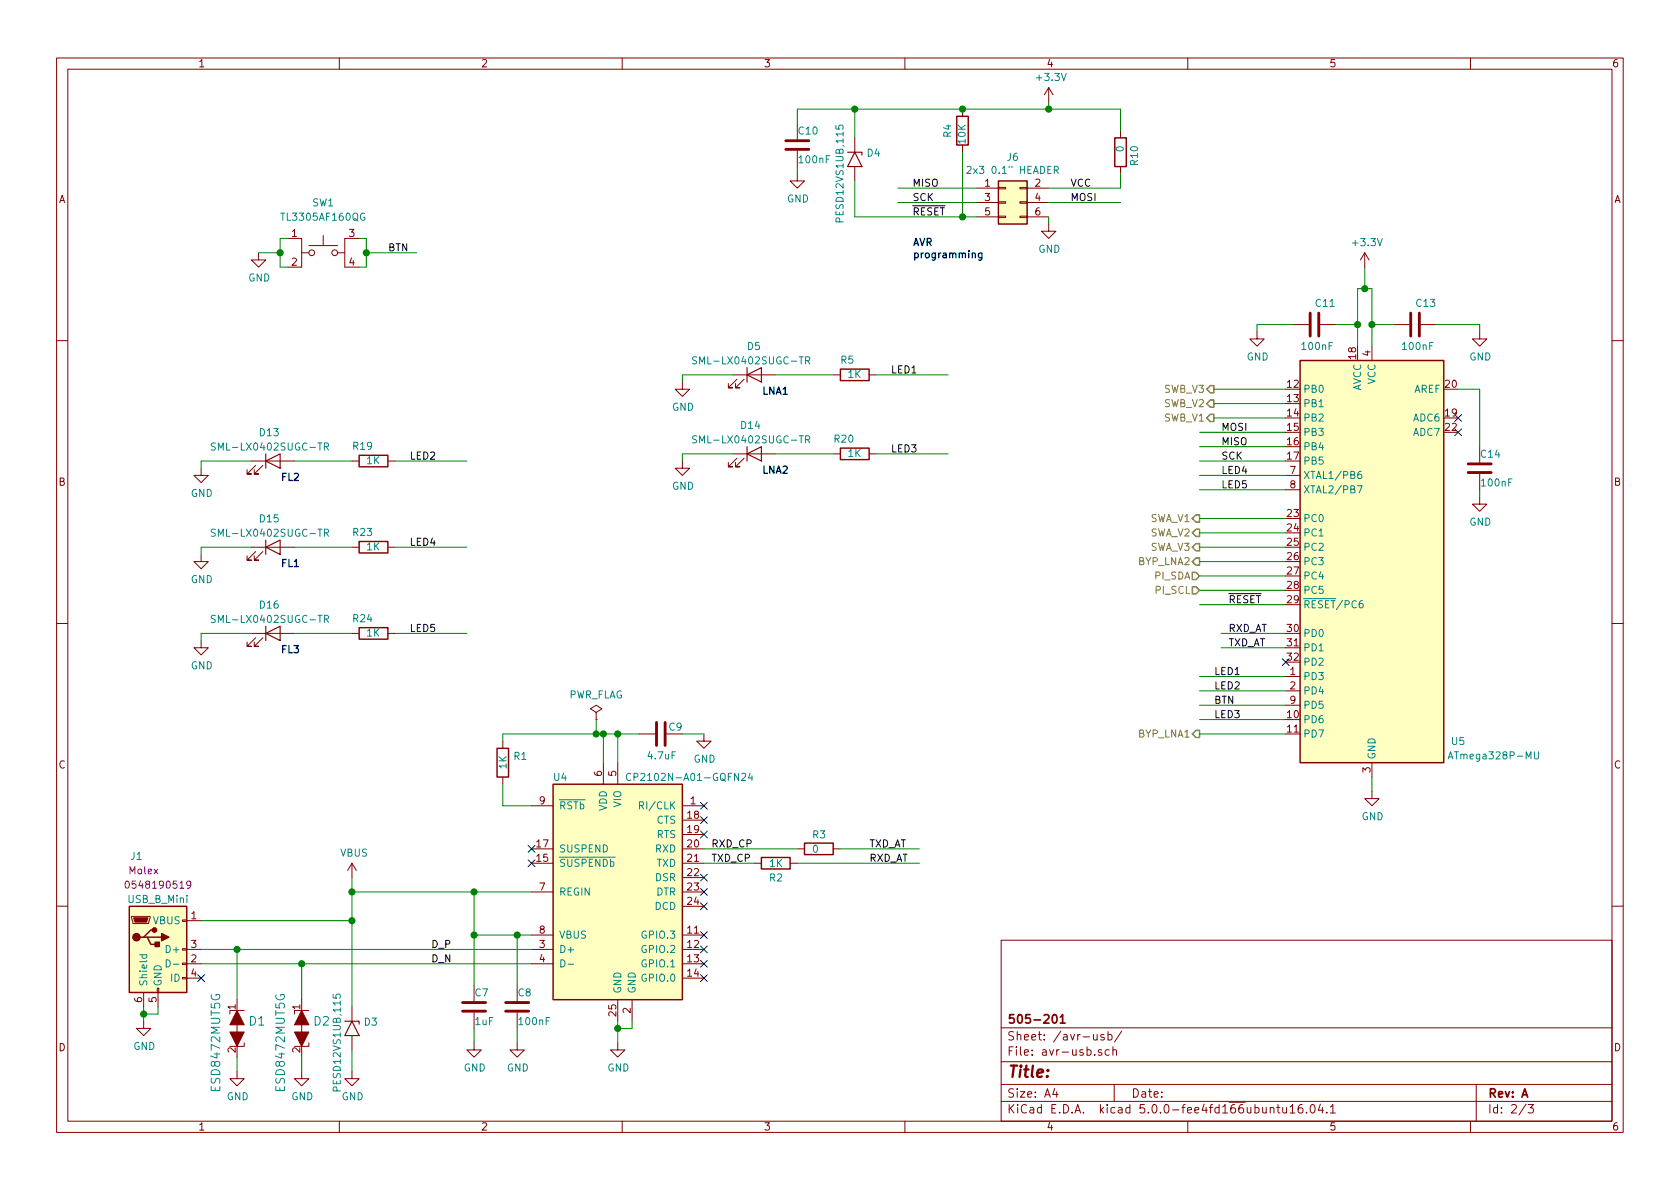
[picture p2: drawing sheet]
EESchema Schematic File Version 4
LIBS:pi-hat-lna-cache
EELAYER 26 0
EELAYER END
$Descr A4 11693 8268
encoding utf-8
Sheet 2 3
Title ""
Date ""
Rev "A"
Comp "505-201"
Comment1 ""
Comment2 ""
Comment3 ""
Comment4 ""
$EndDescr
$Comp
L Interface_USB:CP2102N-A01-GQFN24 U4
U 1 1
P 4300 6200
F 0 "U4" H 3900 7000 50  0000 C CNN
F 1 "CP2102N-A01-GQFN24" H 4800 7000 50  0000 C CNN
F 2 "project_footprints.pretty:QFN-24-1EP_4x4mm_Pitch0.5mm" H 4750 5400 50  0001 L CNN
F 3 "http://www.silabs.com/support%20documents/technicaldocs/cp2102n-datasheet.pdf" H 4350 5150 50  0001 C CNN
F 4 "Silicon Labs" H 4300 6200 50  0001 C CNN "Manufacturer"
F 5 "CP2102N-A01-GQFN24" H 4300 6200 50  0001 C CNN "Part Number"
F 6 "24-VFQFN " H 4300 6200 50  0001 C CNN "Package"
F 7 "IC BRIDGE USB TO UART 24QFN" H 4300 6200 50  0001 C CNN "Description"
	1    4300 6200
	1    0    0    -1  
$EndComp
Text Label 3000 6600 0    50   ~ 0
D_P
Text Label 3000 6700 0    50   ~ 0
D_N
$Comp
L power:GND #PWR025
U 1 1
P 4300 7250
F 0 "#PWR025" H 4300 7000 50  0001 C CNN
F 1 "GND" H 4305 7077 50  0000 C CNN
F 2 "" H 4300 7250 50  0001 C CNN
F 3 "" H 4300 7250 50  0001 C CNN
	1    4300 7250
	1    0    0    -1  
$EndComp
Wire Wire Line
	4300 7100 4300 7150
Wire Wire Line
	4400 7100 4400 7150
Wire Wire Line
	4400 7150 4300 7150
Connection ~ 4300 7150
Wire Wire Line
	4300 7150 4300 7250
NoConn ~ 3700 5900
NoConn ~ 3700 6000
$Comp
L Device:C C7
U 1 1
P 3300 7000
F 0 "C7" H 3300 7100 50  0000 L CNN
F 1 "1uF" H 3300 6900 50  0000 L CNN
F 2 "project_footprints.pretty:C_0402" H 3338 6850 50  0001 C CNN
F 3 "~" H 3300 7000 50  0001 C CNN
F 4 "Murata" H 3300 7000 50  0001 C CNN "Manufacturer"
F 5 "GRM153R60J105ME95D" H 3300 7000 50  0001 C CNN "Part Number"
F 6 "0402" H 3300 7000 50  0001 C CNN "Package"
F 7 "CAP 1UF 6.3V X5R 0402" H 3300 7000 50  0001 C CNN "Description"
F 8 "6.3V or greater" H 3300 7000 50  0001 C CNN "Notes"
F 9 "CL05A105MQ3LNNH" H 3300 7000 50  0001 C CNN "Alternate Part Number"
	1    3300 7000
	1    0    0    -1  
$EndComp
Wire Wire Line
	3300 6200 3300 6500
$Comp
L power:GND #PWR021
U 1 1
P 3300 7250
F 0 "#PWR021" H 3300 7000 50  0001 C CNN
F 1 "GND" H 3305 7077 50  0000 C CNN
F 2 "" H 3300 7250 50  0001 C CNN
F 3 "" H 3300 7250 50  0001 C CNN
	1    3300 7250
	1    0    0    -1  
$EndComp
Wire Wire Line
	3300 6500 3300 6850
Connection ~ 3300 6500
Wire Wire Line
	3300 7150 3300 7250
$Comp
L Device:C C8
U 1 1
P 3600 7000
F 0 "C8" H 3600 7100 50  0000 L CNN
F 1 "100nF" H 3600 6900 50  0000 L CNN
F 2 "project_footprints.pretty:C_0402" H 3638 6850 50  0001 C CNN
F 3 "~" H 3600 7000 50  0001 C CNN
F 4 "CL05A104MP5NNNC" H 3600 7000 50  0001 C CNN "Part Number"
F 5 "0402" H 3600 7000 50  0001 C CNN "Package"
F 6 "CAP CER 0.1UF 10V X5R 0402" H 3600 7000 50  0001 C CNN "Description"
F 7 "6.3V or greater" H 3600 7000 50  0001 C CNN "Notes"
F 8 "GRM022R60J104ME15L" H 3600 7000 50  0001 C CNN "Alternate Part Number"
F 9 "Samsung" H 0   0   50  0001 C CNN "Manufacturer"
	1    3600 7000
	1    0    0    -1  
$EndComp
Wire Wire Line
	3300 6200 3700 6200
Wire Wire Line
	3300 6500 3600 6500
$Comp
L power:GND #PWR024
U 1 1
P 3600 7250
F 0 "#PWR024" H 3600 7000 50  0001 C CNN
F 1 "GND" H 3605 7077 50  0000 C CNN
F 2 "" H 3600 7250 50  0001 C CNN
F 3 "" H 3600 7250 50  0001 C CNN
	1    3600 7250
	1    0    0    -1  
$EndComp
Wire Wire Line
	3600 7150 3600 7250
Wire Wire Line
	3600 6850 3600 6500
Connection ~ 3600 6500
Wire Wire Line
	3600 6500 3700 6500
$Comp
L Device:C C9
U 1 1
P 4600 5100
F 0 "C9" V 4550 5150 50  0000 L CNN
F 1 "4.7uF" V 4750 5000 50  0000 L CNN
F 2 "project_footprints.pretty:C_0402" H 4638 4950 50  0001 C CNN
F 3 "~" H 4600 5100 50  0001 C CNN
F 4 "TDK" H 4600 5100 50  0001 C CNN "Manufacturer"
F 5 "C1005X5R1A475M050BC" H 4600 5100 50  0001 C CNN "Part Number"
F 6 "0402" H 4600 5100 50  0001 C CNN "Package"
F 7 "CAP CER 4.7UF 10V X5R 0402" H 4600 5100 50  0001 C CNN "Description"
F 8 "6.3V or greater" H 4600 5100 50  0001 C CNN "Notes"
F 9 "0402ZD475MAT2A" H 4600 5100 50  0001 C CNN "Alternate Part Number"
	1    4600 5100
	0    1    1    0   
$EndComp
$Comp
L power:GND #PWR026
U 1 1
P 4900 5100
F 0 "#PWR026" H 4900 4850 50  0001 C CNN
F 1 "GND" H 4905 4927 50  0000 C CNN
F 2 "" H 4900 5100 50  0001 C CNN
F 3 "" H 4900 5100 50  0001 C CNN
	1    4900 5100
	1    0    0    -1  
$EndComp
Wire Wire Line
	4750 5100 4900 5100
$Comp
L power:PWR_FLAG #FLG01
U 1 1
P 4150 5000
F 0 "#FLG01" H 4150 5075 50  0001 C CNN
F 1 "PWR_FLAG" H 4150 5174 50  0000 C CNN
F 2 "" H 4150 5000 50  0001 C CNN
F 3 "~" H 4150 5000 50  0001 C CNN
	1    4150 5000
	1    0    0    -1  
$EndComp
Wire Wire Line
	4150 5000 4150 5100
Wire Wire Line
	4150 5100 4200 5100
Wire Wire Line
	4200 5300 4200 5100
Connection ~ 4200 5100
Wire Wire Line
	4200 5100 4300 5100
Wire Wire Line
	4300 5300 4300 5100
Connection ~ 4300 5100
Wire Wire Line
	4300 5100 4450 5100
$Comp
L Device:R R1
U 1 1
P 3500 5300
F 0 "R1" H 3570 5346 50  0000 L CNN
F 1 "1K" V 3500 5250 50  0000 L CNN
F 2 "project_footprints.pretty:R_0402" V 3430 5300 50  0001 C CNN
F 3 "~" H 3500 5300 50  0001 C CNN
F 4 "Panasonic" H 3500 5300 50  0001 C CNN "Manufacturer"
F 5 "ERJ-2RKF1001X" H 3500 5300 50  0001 C CNN "Part Number"
F 6 "0402" H 3500 5300 50  0001 C CNN "Package"
F 7 "RES SMD 1K OHM 1% 1/10W 0402" H 3500 5300 50  0001 C CNN "Description"
F 8 "RCA04021K00FKEDHP" H 3500 5300 50  0001 C CNN "Alternate Part Number"
	1    3500 5300
	1    0    0    -1  
$EndComp
Wire Wire Line
	3500 5450 3500 5600
Wire Wire Line
	3500 5600 3700 5600
Wire Wire Line
	4150 5100 3500 5100
Wire Wire Line
	3500 5100 3500 5150
Connection ~ 4150 5100
$Comp
L Device:R R2
U 1 1
P 5400 6000
F 0 "R2" V 5500 5950 50  0000 L CNN
F 1 "1K" V 5400 5950 50  0000 L CNN
F 2 "project_footprints.pretty:R_0402" V 5330 6000 50  0001 C CNN
F 3 "~" H 5400 6000 50  0001 C CNN
F 4 "Panasonic" H 5400 6000 50  0001 C CNN "Manufacturer"
F 5 "ERJ-2RKF1001X" H 5400 6000 50  0001 C CNN "Part Number"
F 6 "0402" H 5400 6000 50  0001 C CNN "Package"
F 7 "RES SMD 1K OHM 1% 1/10W 0402" H 5400 6000 50  0001 C CNN "Description"
F 8 "RCA04021K00FKEDHP" H 5400 6000 50  0001 C CNN "Alternate Part Number"
	1    5400 6000
	0    1    1    0   
$EndComp
$Comp
L Device:R R3
U 1 1
P 5700 5900
F 0 "R3" V 5600 5850 50  0000 L CNN
F 1 "0" V 5700 5850 50  0000 L CNN
F 2 "project_footprints.pretty:R_0402" V 5630 5900 50  0001 C CNN
F 3 "~" H 5700 5900 50  0001 C CNN
F 4 "Panasonic" H 5700 5900 50  0001 C CNN "Manufacturer"
F 5 "ERJ-2GE0R00X" H 5700 5900 50  0001 C CNN "Part Number"
F 6 "0402" H 5700 5900 50  0001 C CNN "Package"
F 7 "RES SMD 0 OHM JUMPER 1/10W 0402" H 5700 5900 50  0001 C CNN "Description"
F 8 "any 0402 jumper" H 5700 5900 50  0001 C CNN "Notes"
F 9 "RC1005J000CS" H 5700 5900 50  0001 C CNN "Alternate Part Number"
	1    5700 5900
	0    1    1    0   
$EndComp
Wire Wire Line
	4900 5900 5550 5900
Wire Wire Line
	4900 6000 5250 6000
Text Label 4950 6000 0    50   ~ 0
TXD_CP
Text Label 4950 5900 0    50   ~ 0
RXD_CP
Wire Wire Line
	8500 4400 8950 4400
Text Label 8550 4400 0    50   ~ 0
RXD_AT
Wire Wire Line
	6400 6000 5550 6000
Text Label 6050 6000 0    50   ~ 0
RXD_AT
Wire Wire Line
	6400 5900 5850 5900
Text Label 6050 5900 0    50   ~ 0
TXD_AT
Wire Wire Line
	8500 4500 8950 4500
Text Label 8550 4500 0    50   ~ 0
TXD_AT
$Comp
L power:GND #PWR033
U 1 1
P 9550 5500
F 0 "#PWR033" H 9550 5250 50  0001 C CNN
F 1 "GND" H 9555 5327 50  0000 C CNN
F 2 "" H 9550 5500 50  0001 C CNN
F 3 "" H 9550 5500 50  0001 C CNN
	1    9550 5500
	1    0    0    -1  
$EndComp
Wire Wire Line
	9550 5400 9550 5500
$Comp
L Device:C C13
U 1 1
P 9850 2250
F 0 "C13" V 9700 2250 50  0000 L CNN
F 1 "100nF" V 10000 2150 50  0000 L CNN
F 2 "project_footprints.pretty:C_0402" H 9888 2100 50  0001 C CNN
F 3 "~" H 9850 2250 50  0001 C CNN
F 4 "CL05A104MP5NNNC" H 9850 2250 50  0001 C CNN "Part Number"
F 5 "0402" H 9850 2250 50  0001 C CNN "Package"
F 6 "CAP CER 0.1UF 10V X5R 0402" H 9850 2250 50  0001 C CNN "Description"
F 7 "6.3V or greater" H 9850 2250 50  0001 C CNN "Notes"
F 8 "GRM022R60J104ME15L" H 9850 2250 50  0001 C CNN "Alternate Part Number"
F 9 "Samsung" H 0   0   50  0001 C CNN "Manufacturer"
	1    9850 2250
	0    1    1    0   
$EndComp
$Comp
L Device:C C11
U 1 1
P 9150 2250
F 0 "C11" V 9000 2250 50  0000 L CNN
F 1 "100nF" V 9300 2150 50  0000 L CNN
F 2 "project_footprints.pretty:C_0402" H 9188 2100 50  0001 C CNN
F 3 "~" H 9150 2250 50  0001 C CNN
F 4 "CL05A104MP5NNNC" H 9150 2250 50  0001 C CNN "Part Number"
F 5 "0402" H 9150 2250 50  0001 C CNN "Package"
F 6 "CAP CER 0.1UF 10V X5R 0402" H 9150 2250 50  0001 C CNN "Description"
F 7 "6.3V or greater" H 9150 2250 50  0001 C CNN "Notes"
F 8 "GRM022R60J104ME15L" H 9150 2250 50  0001 C CNN "Alternate Part Number"
F 9 "Samsung" H 0   0   50  0001 C CNN "Manufacturer"
	1    9150 2250
	0    1    1    0   
$EndComp
Wire Wire Line
	9550 2000 9550 2250
Wire Wire Line
	9700 2250 9550 2250
Connection ~ 9550 2250
Wire Wire Line
	9550 2250 9550 2400
$Comp
L power:GND #PWR034
U 1 1
P 10300 2300
F 0 "#PWR034" H 10300 2050 50  0001 C CNN
F 1 "GND" H 10305 2127 50  0000 C CNN
F 2 "" H 10300 2300 50  0001 C CNN
F 3 "" H 10300 2300 50  0001 C CNN
	1    10300 2300
	1    0    0    -1  
$EndComp
Wire Wire Line
	10000 2250 10300 2250
Wire Wire Line
	10300 2250 10300 2300
$Comp
L power:GND #PWR031
U 1 1
P 8750 2300
F 0 "#PWR031" H 8750 2050 50  0001 C CNN
F 1 "GND" H 8755 2127 50  0000 C CNN
F 2 "" H 8750 2300 50  0001 C CNN
F 3 "" H 8750 2300 50  0001 C CNN
	1    8750 2300
	1    0    0    -1  
$EndComp
Wire Wire Line
	9450 2000 9500 2000
Connection ~ 9500 2000
Wire Wire Line
	9500 2000 9550 2000
Wire Wire Line
	9500 1850 9500 2000
$Comp
L Connector:USB_B_Mini J1
U 1 1
P 1100 6600
F 0 "J1" H 950 7250 50  0000 C CNN
F 1 "USB_B_Mini" H 1100 6950 50  0000 C CNN
F 2 "project_footprints.pretty:USB_Mini-B_Molex-054819-0519" H 1250 6550 50  0001 C CNN
F 3 "https://www.molex.com/pdm_docs/sd/548190519_sd.pdf" H 1250 6550 50  0001 C CNN
F 4 "Molex" H 1000 7150 50  0000 C CNN "Manufacturer"
F 5 "0548190519" H 1100 7050 50  0000 C CNN "Part Number"
F 6 "USB - mini B USB 2.0 OTG Receptacle Connector 5 Position Through Hole, Right Angle" H 1100 6600 50  0001 C CNN "Description"
	1    1100 6600
	1    0    0    -1  
$EndComp
Wire Wire Line
	1400 6600 1650 6600
Wire Wire Line
	1400 6700 2100 6700
NoConn ~ 1400 6800
$Comp
L power:GND #PWR06
U 1 1
P 1000 7100
F 0 "#PWR06" H 1000 6850 50  0001 C CNN
F 1 "GND" H 1005 6927 50  0000 C CNN
F 2 "" H 1000 7100 50  0001 C CNN
F 3 "" H 1000 7100 50  0001 C CNN
	1    1000 7100
	1    0    0    -1  
$EndComp
$Comp
L power:GND #PWR011
U 1 1
P 1650 7450
F 0 "#PWR011" H 1650 7200 50  0001 C CNN
F 1 "GND" H 1655 7277 50  0000 C CNN
F 2 "" H 1650 7450 50  0001 C CNN
F 3 "" H 1650 7450 50  0001 C CNN
	1    1650 7450
	1    0    0    -1  
$EndComp
Wire Wire Line
	1650 7350 1650 7450
$Comp
L power:GND #PWR014
U 1 1
P 2100 7450
F 0 "#PWR014" H 2100 7200 50  0001 C CNN
F 1 "GND" H 2105 7277 50  0000 C CNN
F 2 "" H 2100 7450 50  0001 C CNN
F 3 "" H 2100 7450 50  0001 C CNN
	1    2100 7450
	1    0    0    -1  
$EndComp
Wire Wire Line
	2100 7350 2100 7450
Wire Wire Line
	1650 6950 1650 6600
Connection ~ 1650 6600
Wire Wire Line
	1650 6600 3700 6600
Wire Wire Line
	2100 6950 2100 6700
Connection ~ 2100 6700
Wire Wire Line
	2100 6700 3700 6700
$Comp
L Diode:1.5KExxA D3
U 1 1
P 2450 7150
F 0 "D3" V 2404 7229 50  0000 L CNN
F 1 "PESD12VS1UB,115" H 2200 7050 50  0000 L CNN
F 2 "project_footprints.pretty:D_SOD-523" H 2450 6950 50  0001 C CNN
F 3 "https://assets.nexperia.com/documents/data-sheet/PESDXS1UB_SERIES.pdf" H 2400 7150 50  0001 C CNN
F 4 "Nexperia" H 2450 7150 50  0001 C CNN "Manufacturer"
F 5 "PESD12VS1UB,115" H 2450 7150 50  0001 C CNN "Part Number"
F 6 "SOD-523" H 2450 7150 50  0001 C CNN "Package"
F 7 "TVS DIODE 12V 35V SOD523" H 2450 7150 50  0001 C CNN "Description"
	1    2450 7150
	0    1    1    0   
$EndComp
$Comp
L power:GND #PWR017
U 1 1
P 2450 7450
F 0 "#PWR017" H 2450 7200 50  0001 C CNN
F 1 "GND" H 2455 7277 50  0000 C CNN
F 2 "" H 2450 7450 50  0001 C CNN
F 3 "" H 2450 7450 50  0001 C CNN
	1    2450 7450
	1    0    0    -1  
$EndComp
Wire Wire Line
	2450 7300 2450 7450
$Comp
L power:VBUS #PWR016
U 1 1
P 2450 6100
F 0 "#PWR016" H 2450 5950 50  0001 C CNN
F 1 "VBUS" H 2465 6273 50  0000 C CNN
F 2 "" H 2450 6100 50  0001 C CNN
F 3 "" H 2450 6100 50  0001 C CNN
	1    2450 6100
	1    0    0    -1  
$EndComp
Wire Wire Line
	2450 6400 2450 7000
Wire Wire Line
	3300 6200 2450 6200
Wire Wire Line
	2450 6200 2450 6400
Connection ~ 3300 6200
Connection ~ 2450 6400
Wire Wire Line
	2450 6100 2450 6200
Connection ~ 2450 6200
NoConn ~ 4900 6500
NoConn ~ 4900 6600
NoConn ~ 4900 6700
NoConn ~ 4900 6800
NoConn ~ 4900 6100
NoConn ~ 4900 6200
NoConn ~ 4900 6300
NoConn ~ 4900 5800
NoConn ~ 4900 5700
NoConn ~ 4900 5600
$Comp
L nxp:TVS-2-pin D?
U 1 1
P 1650 7150
AR Path="/5B782859/5B92C2E9" Ref="D?"  Part="1" 
AR Path="/5B7DAEA8/5B92C2E9" Ref="D?"  Part="1" 
AR Path="/5C1B036A/5B92C2E9" Ref="D1"  Part="1" 
F 0 "D1" H 1728 7203 60  0000 L CNN
F 1 "ESD8472MUT5G" V 1500 6700 60  0000 L CNN
F 2 "project_footprints.pretty:ONSEMI_0201_DSN2_153AF" H 1650 7150 60  0001 C CNN
F 3 "http://www.onsemi.com/pub/Collateral/ESD8472-D.PDF" H 1650 7150 60  0001 C CNN
F 4 "ON Semiconductor" H 1650 7150 50  0001 C CNN "Manufacturer"
F 5 "ESD8472MUT5G" H 1650 7150 50  0001 C CNN "Part Number"
F 6 "0201 (0603 Metric)" H 1650 7150 50  0001 C CNN "Package"
F 7 "TVS DIODE 5.3V 14V 2X3DFN" H 1650 7150 50  0001 C CNN "Description"
	1    1650 7150
	1    0    0    -1  
$EndComp
$Comp
L nxp:TVS-2-pin D?
U 1 1
P 2100 7150
AR Path="/5B782859/5B92E2C8" Ref="D?"  Part="1" 
AR Path="/5B7DAEA8/5B92E2C8" Ref="D?"  Part="1" 
AR Path="/5C1B036A/5B92E2C8" Ref="D2"  Part="1" 
F 0 "D2" H 2178 7203 60  0000 L CNN
F 1 "ESD8472MUT5G" V 1950 6700 60  0000 L CNN
F 2 "project_footprints.pretty:ONSEMI_0201_DSN2_153AF" H 2100 7150 60  0001 C CNN
F 3 "http://www.onsemi.com/pub/Collateral/ESD8472-D.PDF" H 2100 7150 60  0001 C CNN
F 4 "ON Semiconductor" H 2100 7150 50  0001 C CNN "Manufacturer"
F 5 "ESD8472MUT5G" H 2100 7150 50  0001 C CNN "Part Number"
F 6 "0201 (0603 Metric)" H 2100 7150 50  0001 C CNN "Package"
F 7 "TVS DIODE 5.3V 14V 2X3DFN" H 2100 7150 50  0001 C CNN "Description"
	1    2100 7150
	1    0    0    -1  
$EndComp
Text HLabel 8350 5100 0    50   Output ~ 0
BYP_LNA1
Text HLabel 8350 3900 0    50   Output ~ 0
BYP_LNA2
Text HLabel 8350 3600 0    50   Output ~ 0
SWA_V1
Text HLabel 8350 3700 0    50   Output ~ 0
SWA_V2
Text HLabel 8350 3800 0    50   Output ~ 0
SWA_V3
Text HLabel 8450 2900 0    50   Output ~ 0
SWB_V1
Text HLabel 8450 2800 0    50   Output ~ 0
SWB_V2
Text HLabel 8450 2700 0    50   Output ~ 0
SWB_V3
Wire Wire Line
	8350 3800 8950 3800
Wire Wire Line
	8350 3900 8950 3900
Wire Wire Line
	8350 4000 8950 4000
Wire Wire Line
	8450 2700 8950 2700
Wire Wire Line
	8450 2800 8950 2800
Wire Wire Line
	8450 2900 8950 2900
$Comp
L Connector_Generic:Conn_02x03_Odd_Even J6
U 1 1
P 7000 1400
F 0 "J6" H 7050 1717 50  0000 C CNN
F 1 "2x3 0.1\" HEADER" H 7050 1626 50  0000 C CNN
F 2 "project_footprints.pretty:FRAMATOME_67997-206HLF" H 7000 1400 50  0001 C CNN
F 3 "https://cdn.amphenol-icc.com/media/wysiwyg/files/drawing/67996.pdf" H 7000 1400 50  0001 C CNN
F 4 "Amphenol" H 7000 1400 50  0001 C CNN "Manufacturer"
F 5 " 67997-206HLF" H 7000 1400 50  0001 C CNN "Part Number"
F 6 "Connector Header Through Hole 6 position 0.100\" (2.54mm)" H 7000 1400 50  0001 C CNN "Description"
F 7 "M20-9980345" H 7000 1400 50  0001 C CNN "Alternate Part Number"
	1    7000 1400
	1    0    0    -1  
$EndComp
$Comp
L power:GND #PWR030
U 1 1
P 7300 1550
F 0 "#PWR030" H 7300 1300 50  0001 C CNN
F 1 "GND" H 7305 1377 50  0000 C CNN
F 2 "" H 7300 1550 50  0001 C CNN
F 3 "" H 7300 1550 50  0001 C CNN
	1    7300 1550
	1    0    0    -1  
$EndComp
Wire Wire Line
	7300 1500 7300 1550
Text Label 6350 1500 0    50   ~ 0
~RESET
Wire Wire Line
	7800 1400 7300 1400
Text Label 7450 1400 0    50   ~ 0
MOSI
Wire Wire Line
	6250 1400 6800 1400
Text Label 6350 1400 0    50   ~ 0
SCK
Wire Wire Line
	7800 1300 7300 1300
Text Label 7450 1300 0    50   ~ 0
VCC
Wire Wire Line
	6250 1300 6800 1300
Text Label 6350 1300 0    50   ~ 0
MISO
$Comp
L Device:R R4
U 1 1
P 6700 900
F 0 "R4" V 6800 850 50  0000 L CNN
F 1 "10K" V 6700 850 50  0000 L CNN
F 2 "project_footprints.pretty:R_0402" V 6630 900 50  0001 C CNN
F 3 "~" H 6700 900 50  0001 C CNN
F 4 "Panasonic" H 6700 900 50  0001 C CNN "Manufacturer"
F 5 "ERJ-2RKF1002X" H 6700 900 50  0001 C CNN "Part Number"
F 6 "0402" H 6700 900 50  0001 C CNN "Package"
F 7 "RES SMD 10K OHM 1% 1/10W 0402" H 6700 900 50  0001 C CNN "Description"
F 8 "RMCF0402FT10K0" H 6700 900 50  0001 C CNN "Alternate Part Number"
	1    6700 900 
	-1   0    0    1   
$EndComp
Wire Wire Line
	6700 1050 6700 1500
Connection ~ 6700 1500
Wire Wire Line
	6700 1500 6800 1500
$Comp
L Diode:1.5KExxA D4
U 1 1
P 5950 1100
F 0 "D4" V 5904 1179 50  0000 L CNN
F 1 "PESD12VS1UB,115" H 5700 1000 50  0000 L CNN
F 2 "project_footprints.pretty:D_SOD-523" H 5950 900 50  0001 C CNN
F 3 "https://assets.nexperia.com/documents/data-sheet/PESDXS1UB_SERIES.pdf" H 5900 1100 50  0001 C CNN
F 4 "Nexperia" H 5950 1100 50  0001 C CNN "Manufacturer"
F 5 "PESD12VS1UB,115" H 5950 1100 50  0001 C CNN "Part Number"
F 6 "SOD-523" H 5950 1100 50  0001 C CNN "Package"
F 7 "TVS DIODE 12V 35V SOD523" H 5950 1100 50  0001 C CNN "Description"
	1    5950 1100
	0    1    1    0   
$EndComp
Wire Wire Line
	6700 750  5950 750 
Wire Wire Line
	5950 750  5950 950 
Connection ~ 6700 750 
Wire Wire Line
	5950 1250 5950 1500
Wire Wire Line
	5950 1500 6700 1500
$Comp
L Device:C C10
U 1 1
P 5550 1000
F 0 "C10" H 5550 1100 50  0000 L CNN
F 1 "100nF" H 5550 900 50  0000 L CNN
F 2 "project_footprints.pretty:C_0402" H 5588 850 50  0001 C CNN
F 3 "~" H 5550 1000 50  0001 C CNN
F 4 "CL05A104MP5NNNC" H 5550 1000 50  0001 C CNN "Part Number"
F 5 "0402" H 5550 1000 50  0001 C CNN "Package"
F 6 "CAP CER 0.1UF 10V X5R 0402" H 5550 1000 50  0001 C CNN "Description"
F 7 "6.3V or greater" H 5550 1000 50  0001 C CNN "Notes"
F 8 "GRM022R60J104ME15L" H 5550 1000 50  0001 C CNN "Alternate Part Number"
F 9 "Samsung" H 0   0   50  0001 C CNN "Manufacturer"
	1    5550 1000
	1    0    0    -1  
$EndComp
$Comp
L power:GND #PWR027
U 1 1
P 5550 1200
F 0 "#PWR027" H 5550 950 50  0001 C CNN
F 1 "GND" H 5555 1027 50  0000 C CNN
F 2 "" H 5550 1200 50  0001 C CNN
F 3 "" H 5550 1200 50  0001 C CNN
	1    5550 1200
	1    0    0    -1  
$EndComp
Wire Wire Line
	5550 1150 5550 1200
Wire Wire Line
	5550 850  5550 750 
Wire Wire Line
	5550 750  5950 750 
Connection ~ 5950 750 
$Comp
L Device:R R10
U 1 1
P 7800 1050
F 0 "R10" V 7700 1000 50  0000 L CNN
F 1 "0" V 7800 1000 50  0000 L CNN
F 2 "project_footprints.pretty:R_0402" V 7730 1050 50  0001 C CNN
F 3 "~" H 7800 1050 50  0001 C CNN
F 4 "Panasonic" H 7800 1050 50  0001 C CNN "Manufacturer"
F 5 "ERJ-2GE0R00X" H 7800 1050 50  0001 C CNN "Part Number"
F 6 "0402" H 7800 1050 50  0001 C CNN "Package"
F 7 "RES SMD 0 OHM JUMPER 1/10W 0402" H 7800 1050 50  0001 C CNN "Description"
F 8 "any 0402 jumper" H 7800 1050 50  0001 C CNN "Notes"
F 9 "RC1005J000CS" H 7800 1050 50  0001 C CNN "Alternate Part Number"
	1    7800 1050
	-1   0    0    1   
$EndComp
Wire Wire Line
	7800 750  7800 900 
Wire Wire Line
	6700 750  7300 750 
Wire Wire Line
	7800 1200 7800 1300
Wire Wire Line
	8350 3000 8950 3000
Wire Wire Line
	8350 4200 8950 4200
Wire Wire Line
	8350 3100 8950 3100
Wire Wire Line
	8350 3200 8950 3200
Text Label 8500 3000 0    50   ~ 0
MOSI
Text Label 8500 3100 0    50   ~ 0
MISO
Text Label 8500 3200 0    50   ~ 0
SCK
Text Label 8550 4200 0    50   ~ 0
~RESET
$Comp
L Device:C C14
U 1 1
P 10300 3250
F 0 "C14" H 10300 3350 50  0000 L CNN
F 1 "100nF" H 10300 3150 50  0000 L CNN
F 2 "project_footprints.pretty:C_0402" H 10338 3100 50  0001 C CNN
F 3 "~" H 10300 3250 50  0001 C CNN
F 4 "CL05A104MP5NNNC" H 10300 3250 50  0001 C CNN "Part Number"
F 5 "0402" H 10300 3250 50  0001 C CNN "Package"
F 6 "CAP CER 0.1UF 10V X5R 0402" H 10300 3250 50  0001 C CNN "Description"
F 7 "6.3V or greater" H 10300 3250 50  0001 C CNN "Notes"
F 8 "GRM022R60J104ME15L" H 10300 3250 50  0001 C CNN "Alternate Part Number"
F 9 "Samsung" H 0   0   50  0001 C CNN "Manufacturer"
	1    10300 3250
	1    0    0    -1  
$EndComp
$Comp
L power:GND #PWR035
U 1 1
P 10300 3450
F 0 "#PWR035" H 10300 3200 50  0001 C CNN
F 1 "GND" H 10305 3277 50  0000 C CNN
F 2 "" H 10300 3450 50  0001 C CNN
F 3 "" H 10300 3450 50  0001 C CNN
	1    10300 3450
	1    0    0    -1  
$EndComp
Wire Wire Line
	10150 2700 10300 2700
Wire Wire Line
	10300 2700 10300 3100
Wire Wire Line
	10300 3400 10300 3450
NoConn ~ 10150 2900
NoConn ~ 10150 3000
$Comp
L power:+3.3V #PWR032
U 1 1
P 9500 1850
F 0 "#PWR032" H 9500 1700 50  0001 C CNN
F 1 "+3.3V" H 9515 2023 50  0000 C CNN
F 2 "" H 9500 1850 50  0001 C CNN
F 3 "" H 9500 1850 50  0001 C CNN
	1    9500 1850
	1    0    0    -1  
$EndComp
$Comp
L power:+3.3V #PWR029
U 1 1
P 7300 700
F 0 "#PWR029" H 7300 550 50  0001 C CNN
F 1 "+3.3V" H 7315 873 50  0000 C CNN
F 2 "" H 7300 700 50  0001 C CNN
F 3 "" H 7300 700 50  0001 C CNN
	1    7300 700 
	1    0    0    -1  
$EndComp
Wire Wire Line
	7300 700  7300 750 
Connection ~ 7300 750 
Wire Wire Line
	7300 750  7800 750 
Text Notes 6350 1800 0    50   ~ 10
AVR\nprogramming
Wire Wire Line
	1400 6400 2450 6400
$Comp
L Device:LED D5
U 1 1
P 5250 2600
F 0 "D5" H 5300 2800 50  0000 R CNN
F 1 "SML-LX0402SUGC-TR" H 5650 2700 50  0000 R CNN
F 2 "project_footprints.pretty:LED_0402" H 5250 2600 50  0001 C CNN
F 3 "https://www.lumex.com/content/files/ProductAttachment/SML-LX0402SUGC-TR.pdf" H 5250 2600 50  0001 C CNN
F 4 "Lumex" H 5250 2600 50  0001 C CNN "Manufacturer"
F 5 "SML-LX0402SUGC-TR" H 5250 2600 50  0001 C CNN "Part Number"
F 6 "0402" H 5250 2600 50  0001 C CNN "Package"
F 7 "LED GREEN CLEAR SMD" H 5250 2600 50  0001 C CNN "Description"
	1    5250 2600
	1    0    0    -1  
$EndComp
$Comp
L Device:R R5
U 1 1
P 5950 2600
F 0 "R5" V 6050 2600 50  0000 L CNN
F 1 "1K" V 5950 2550 50  0000 L CNN
F 2 "project_footprints.pretty:R_0402" V 5880 2600 50  0001 C CNN
F 3 "~" H 5950 2600 50  0001 C CNN
F 4 "Panasonic" H 5950 2600 50  0001 C CNN "Manufacturer"
F 5 "ERJ-2RKF1001X" H 5950 2600 50  0001 C CNN "Part Number"
F 6 "0402" H 5950 2600 50  0001 C CNN "Package"
F 7 "RES SMD 1K OHM 1% 1/10W 0402" H 5950 2600 50  0001 C CNN "Description"
F 8 "RCA04021K00FKEDHP" H 5950 2600 50  0001 C CNN "Alternate Part Number"
	1    5950 2600
	0    -1   -1   0   
$EndComp
$Comp
L power:GND #PWR028
U 1 1
P 4750 2650
F 0 "#PWR028" H 4750 2400 50  0001 C CNN
F 1 "GND" H 4755 2477 50  0000 C CNN
F 2 "" H 4750 2650 50  0001 C CNN
F 3 "" H 4750 2650 50  0001 C CNN
	1    4750 2650
	1    0    0    -1  
$EndComp
Wire Wire Line
	8950 4700 8350 4700
Wire Wire Line
	1000 7000 1000 7050
Wire Wire Line
	1100 7000 1100 7050
Wire Wire Line
	1100 7050 1000 7050
Connection ~ 1000 7050
Wire Wire Line
	1000 7050 1000 7100
Wire Wire Line
	9450 2000 9450 2250
Wire Wire Line
	9300 2250 9450 2250
Connection ~ 9450 2250
Wire Wire Line
	9450 2250 9450 2400
Wire Wire Line
	9000 2250 8750 2250
Wire Wire Line
	8750 2250 8750 2300
Wire Wire Line
	5800 2600 5400 2600
Wire Wire Line
	5100 2600 4750 2600
Wire Wire Line
	4750 2600 4750 2650
Wire Wire Line
	8950 4100 8350 4100
Wire Wire Line
	8350 5000 8950 5000
Wire Wire Line
	8350 5100 8950 5100
$Comp
L sw_push:SW_Push SW1
U 1 1
P 2250 1750
F 0 "SW1" H 2250 2100 50  0000 C CNN
F 1 "TL3305AF160QG" H 2250 2000 50  0000 C CNN
F 2 "project_footprints.pretty:TL3305AF160QG" H 2250 1950 50  0001 C CNN
F 3 "https://www.e-switch.com/system/asset/product_line/data_sheet/213/TL3305.pdf" H 2250 1950 50  0001 C CNN
F 4 "E-Switch" H 2250 1750 50  0001 C CNN "Manufacturer"
F 5 "TL3305AF160QG" H 2250 1750 50  0001 C CNN "Part Number"
F 6 "Tactile Switch SPST-NO Top Actuated Surface Mount" H 2250 1750 50  0001 C CNN "Description"
	1    2250 1750
	1    0    0    -1  
$EndComp
Wire Wire Line
	2500 1850 2550 1850
Wire Wire Line
	2550 1850 2550 1750
Wire Wire Line
	2550 1650 2500 1650
Wire Wire Line
	2550 1750 2900 1750
Connection ~ 2550 1750
Wire Wire Line
	2550 1750 2550 1650
Text Label 2700 1750 0    50   ~ 0
BTN
$Comp
L power:GND #PWR072
U 1 1
P 1800 1750
F 0 "#PWR072" H 1800 1500 50  0001 C CNN
F 1 "GND" H 1805 1577 50  0000 C CNN
F 2 "" H 1800 1750 50  0001 C CNN
F 3 "" H 1800 1750 50  0001 C CNN
	1    1800 1750
	1    0    0    -1  
$EndComp
Wire Wire Line
	2000 1650 1950 1650
Wire Wire Line
	1950 1650 1950 1750
Wire Wire Line
	1950 1850 2000 1850
Wire Wire Line
	1800 1750 1950 1750
Connection ~ 1950 1750
Wire Wire Line
	1950 1750 1950 1850
$Comp
L MCU_Microchip_ATmega:ATmega328P-MU U5
U 1 1
P 9550 3900
F 0 "U5" H 8950 2650 50  0000 C CNN
F 1 "ATmega328P-MU" H 8700 2550 50  0000 C CNN
F 2 "project_footprints.pretty:QFN-32-1EP_5x5mm_Pitch0.5mm" H 9550 3900 50  0001 C CIN
F 3 "http://ww1.microchip.com/downloads/en/DeviceDoc/ATmega328_P%20AVR%20MCU%20with%20picoPower%20Technology%20Data%20Sheet%2040001984A.pdf" H 9550 3900 50  0001 C CNN
F 4 "Microchip Technology" H 9550 3900 50  0001 C CNN "Manufacturer"
F 5 "ATMEGA328P-MUR" H 9550 3900 50  0001 C CNN "Part Number"
F 6 "32-VFQFN " H 9550 3900 50  0001 C CNN "Package"
F 7 "IC MCU 8BIT 32KB FLASH 32VQFN" H 9550 3900 50  0001 C CNN "Description"
	1    9550 3900
	-1   0    0    -1  
$EndComp
Wire Wire Line
	8350 3700 8950 3700
Text Label 8450 4900 0    50   ~ 0
BTN
Text Label 6200 2600 0    50   ~ 0
LED1
Wire Wire Line
	6600 2600 6100 2600
Text HLabel 8350 4000 0    50   Input ~ 0
PI_SDA
Text HLabel 8350 4100 0    50   Input ~ 0
PI_SCL
Wire Wire Line
	8350 3300 8950 3300
Wire Wire Line
	8350 3400 8950 3400
Wire Wire Line
	8350 3600 8950 3600
Wire Wire Line
	8350 4800 8950 4800
$Comp
L Device:LED D13
U 1 1
P 1900 3200
F 0 "D13" H 1950 3400 50  0000 R CNN
F 1 "SML-LX0402SUGC-TR" H 2300 3300 50  0000 R CNN
F 2 "project_footprints.pretty:LED_0402" H 1900 3200 50  0001 C CNN
F 3 "https://www.lumex.com/content/files/ProductAttachment/SML-LX0402SUGC-TR.pdf" H 1900 3200 50  0001 C CNN
F 4 "Lumex" H 1900 3200 50  0001 C CNN "Manufacturer"
F 5 "SML-LX0402SUGC-TR" H 1900 3200 50  0001 C CNN "Part Number"
F 6 "0402" H 1900 3200 50  0001 C CNN "Package"
F 7 "LED GREEN CLEAR SMD" H 1900 3200 50  0001 C CNN "Description"
	1    1900 3200
	1    0    0    -1  
$EndComp
$Comp
L Device:R R19
U 1 1
P 2600 3200
F 0 "R19" V 2700 3200 50  0000 L CNN
F 1 "1K" V 2600 3150 50  0000 L CNN
F 2 "project_footprints.pretty:R_0402" V 2530 3200 50  0001 C CNN
F 3 "~" H 2600 3200 50  0001 C CNN
F 4 "Panasonic" H 2600 3200 50  0001 C CNN "Manufacturer"
F 5 "ERJ-2RKF1001X" H 2600 3200 50  0001 C CNN "Part Number"
F 6 "0402" H 2600 3200 50  0001 C CNN "Package"
F 7 "RES SMD 1K OHM 1% 1/10W 0402" H 2600 3200 50  0001 C CNN "Description"
F 8 "RCA04021K00FKEDHP" H 2600 3200 50  0001 C CNN "Alternate Part Number"
	1    2600 3200
	0    -1   -1   0   
$EndComp
$Comp
L power:GND #PWR071
U 1 1
P 1400 3250
F 0 "#PWR071" H 1400 3000 50  0001 C CNN
F 1 "GND" H 1405 3077 50  0000 C CNN
F 2 "" H 1400 3250 50  0001 C CNN
F 3 "" H 1400 3250 50  0001 C CNN
	1    1400 3250
	1    0    0    -1  
$EndComp
Wire Wire Line
	2450 3200 2050 3200
Wire Wire Line
	1750 3200 1400 3200
Wire Wire Line
	1400 3200 1400 3250
Text Label 2850 3200 0    50   ~ 0
LED2
Wire Wire Line
	3250 3200 2750 3200
$Comp
L Device:LED D14
U 1 1
P 5250 3150
F 0 "D14" H 5300 3350 50  0000 R CNN
F 1 "SML-LX0402SUGC-TR" H 5650 3250 50  0000 R CNN
F 2 "project_footprints.pretty:LED_0402" H 5250 3150 50  0001 C CNN
F 3 "https://www.lumex.com/content/files/ProductAttachment/SML-LX0402SUGC-TR.pdf" H 5250 3150 50  0001 C CNN
F 4 "Lumex" H 5250 3150 50  0001 C CNN "Manufacturer"
F 5 "SML-LX0402SUGC-TR" H 5250 3150 50  0001 C CNN "Part Number"
F 6 "0402" H 5250 3150 50  0001 C CNN "Package"
F 7 "LED GREEN CLEAR SMD" H 5250 3150 50  0001 C CNN "Description"
	1    5250 3150
	1    0    0    -1  
$EndComp
$Comp
L Device:R R20
U 1 1
P 5950 3150
F 0 "R20" V 6050 3150 50  0000 L CNN
F 1 "1K" V 5950 3100 50  0000 L CNN
F 2 "project_footprints.pretty:R_0402" V 5880 3150 50  0001 C CNN
F 3 "~" H 5950 3150 50  0001 C CNN
F 4 "Panasonic" H 5950 3150 50  0001 C CNN "Manufacturer"
F 5 "ERJ-2RKF1001X" H 5950 3150 50  0001 C CNN "Part Number"
F 6 "0402" H 5950 3150 50  0001 C CNN "Package"
F 7 "RES SMD 1K OHM 1% 1/10W 0402" H 5950 3150 50  0001 C CNN "Description"
F 8 "RCA04021K00FKEDHP" H 5950 3150 50  0001 C CNN "Alternate Part Number"
	1    5950 3150
	0    -1   -1   0   
$EndComp
$Comp
L power:GND #PWR073
U 1 1
P 4750 3200
F 0 "#PWR073" H 4750 2950 50  0001 C CNN
F 1 "GND" H 4755 3027 50  0000 C CNN
F 2 "" H 4750 3200 50  0001 C CNN
F 3 "" H 4750 3200 50  0001 C CNN
	1    4750 3200
	1    0    0    -1  
$EndComp
Wire Wire Line
	5800 3150 5400 3150
Wire Wire Line
	5100 3150 4750 3150
Wire Wire Line
	4750 3150 4750 3200
Text Label 6200 3150 0    50   ~ 0
LED3
Wire Wire Line
	6600 3150 6100 3150
$Comp
L Device:LED D15
U 1 1
P 1900 3800
F 0 "D15" H 1950 4000 50  0000 R CNN
F 1 "SML-LX0402SUGC-TR" H 2300 3900 50  0000 R CNN
F 2 "project_footprints.pretty:LED_0402" H 1900 3800 50  0001 C CNN
F 3 "https://www.lumex.com/content/files/ProductAttachment/SML-LX0402SUGC-TR.pdf" H 1900 3800 50  0001 C CNN
F 4 "Lumex" H 1900 3800 50  0001 C CNN "Manufacturer"
F 5 "SML-LX0402SUGC-TR" H 1900 3800 50  0001 C CNN "Part Number"
F 6 "0402" H 1900 3800 50  0001 C CNN "Package"
F 7 "LED GREEN CLEAR SMD" H 1900 3800 50  0001 C CNN "Description"
	1    1900 3800
	1    0    0    -1  
$EndComp
$Comp
L Device:R R23
U 1 1
P 2600 3800
F 0 "R23" V 2700 3800 50  0000 L CNN
F 1 "1K" V 2600 3750 50  0000 L CNN
F 2 "project_footprints.pretty:R_0402" V 2530 3800 50  0001 C CNN
F 3 "~" H 2600 3800 50  0001 C CNN
F 4 "Panasonic" H 2600 3800 50  0001 C CNN "Manufacturer"
F 5 "ERJ-2RKF1001X" H 2600 3800 50  0001 C CNN "Part Number"
F 6 "0402" H 2600 3800 50  0001 C CNN "Package"
F 7 "RES SMD 1K OHM 1% 1/10W 0402" H 2600 3800 50  0001 C CNN "Description"
F 8 "RCA04021K00FKEDHP" H 2600 3800 50  0001 C CNN "Alternate Part Number"
	1    2600 3800
	0    -1   -1   0   
$EndComp
$Comp
L power:GND #PWR074
U 1 1
P 1400 3850
F 0 "#PWR074" H 1400 3600 50  0001 C CNN
F 1 "GND" H 1405 3677 50  0000 C CNN
F 2 "" H 1400 3850 50  0001 C CNN
F 3 "" H 1400 3850 50  0001 C CNN
	1    1400 3850
	1    0    0    -1  
$EndComp
Wire Wire Line
	2450 3800 2050 3800
Wire Wire Line
	1750 3800 1400 3800
Wire Wire Line
	1400 3800 1400 3850
Text Label 2850 3800 0    50   ~ 0
LED4
Wire Wire Line
	3250 3800 2750 3800
$Comp
L Device:LED D16
U 1 1
P 1900 4400
F 0 "D16" H 1950 4600 50  0000 R CNN
F 1 "SML-LX0402SUGC-TR" H 2300 4500 50  0000 R CNN
F 2 "project_footprints.pretty:LED_0402" H 1900 4400 50  0001 C CNN
F 3 "https://www.lumex.com/content/files/ProductAttachment/SML-LX0402SUGC-TR.pdf" H 1900 4400 50  0001 C CNN
F 4 "Lumex" H 1900 4400 50  0001 C CNN "Manufacturer"
F 5 "SML-LX0402SUGC-TR" H 1900 4400 50  0001 C CNN "Part Number"
F 6 "0402" H 1900 4400 50  0001 C CNN "Package"
F 7 "LED GREEN CLEAR SMD" H 1900 4400 50  0001 C CNN "Description"
	1    1900 4400
	1    0    0    -1  
$EndComp
$Comp
L Device:R R24
U 1 1
P 2600 4400
F 0 "R24" V 2700 4400 50  0000 L CNN
F 1 "1K" V 2600 4350 50  0000 L CNN
F 2 "project_footprints.pretty:R_0402" V 2530 4400 50  0001 C CNN
F 3 "~" H 2600 4400 50  0001 C CNN
F 4 "Panasonic" H 2600 4400 50  0001 C CNN "Manufacturer"
F 5 "ERJ-2RKF1001X" H 2600 4400 50  0001 C CNN "Part Number"
F 6 "0402" H 2600 4400 50  0001 C CNN "Package"
F 7 "RES SMD 1K OHM 1% 1/10W 0402" H 2600 4400 50  0001 C CNN "Description"
F 8 "RCA04021K00FKEDHP" H 2600 4400 50  0001 C CNN "Alternate Part Number"
	1    2600 4400
	0    -1   -1   0   
$EndComp
$Comp
L power:GND #PWR075
U 1 1
P 1400 4450
F 0 "#PWR075" H 1400 4200 50  0001 C CNN
F 1 "GND" H 1405 4277 50  0000 C CNN
F 2 "" H 1400 4450 50  0001 C CNN
F 3 "" H 1400 4450 50  0001 C CNN
	1    1400 4450
	1    0    0    -1  
$EndComp
Wire Wire Line
	2450 4400 2050 4400
Wire Wire Line
	1750 4400 1400 4400
Wire Wire Line
	1400 4400 1400 4450
Text Label 2850 4400 0    50   ~ 0
LED5
Wire Wire Line
	3250 4400 2750 4400
Text Label 8450 4700 0    50   ~ 0
LED1
Wire Wire Line
	8350 4900 8950 4900
Text Label 8450 4800 0    50   ~ 0
LED2
Text Label 8450 5000 0    50   ~ 0
LED3
Text Label 8500 3300 0    50   ~ 0
LED4
Text Label 8500 3400 0    50   ~ 0
LED5
NoConn ~ 8950 4600
Text Notes 5300 2750 0    50   ~ 10
LNA1
Text Notes 5300 3300 0    50   ~ 10
LNA2
Text Notes 1950 3350 0    50   ~ 10
FL2
Text Notes 1950 3950 0    50   ~ 10
FL1
Text Notes 1950 4550 0    50   ~ 10
FL3
$EndSCHEMATC
